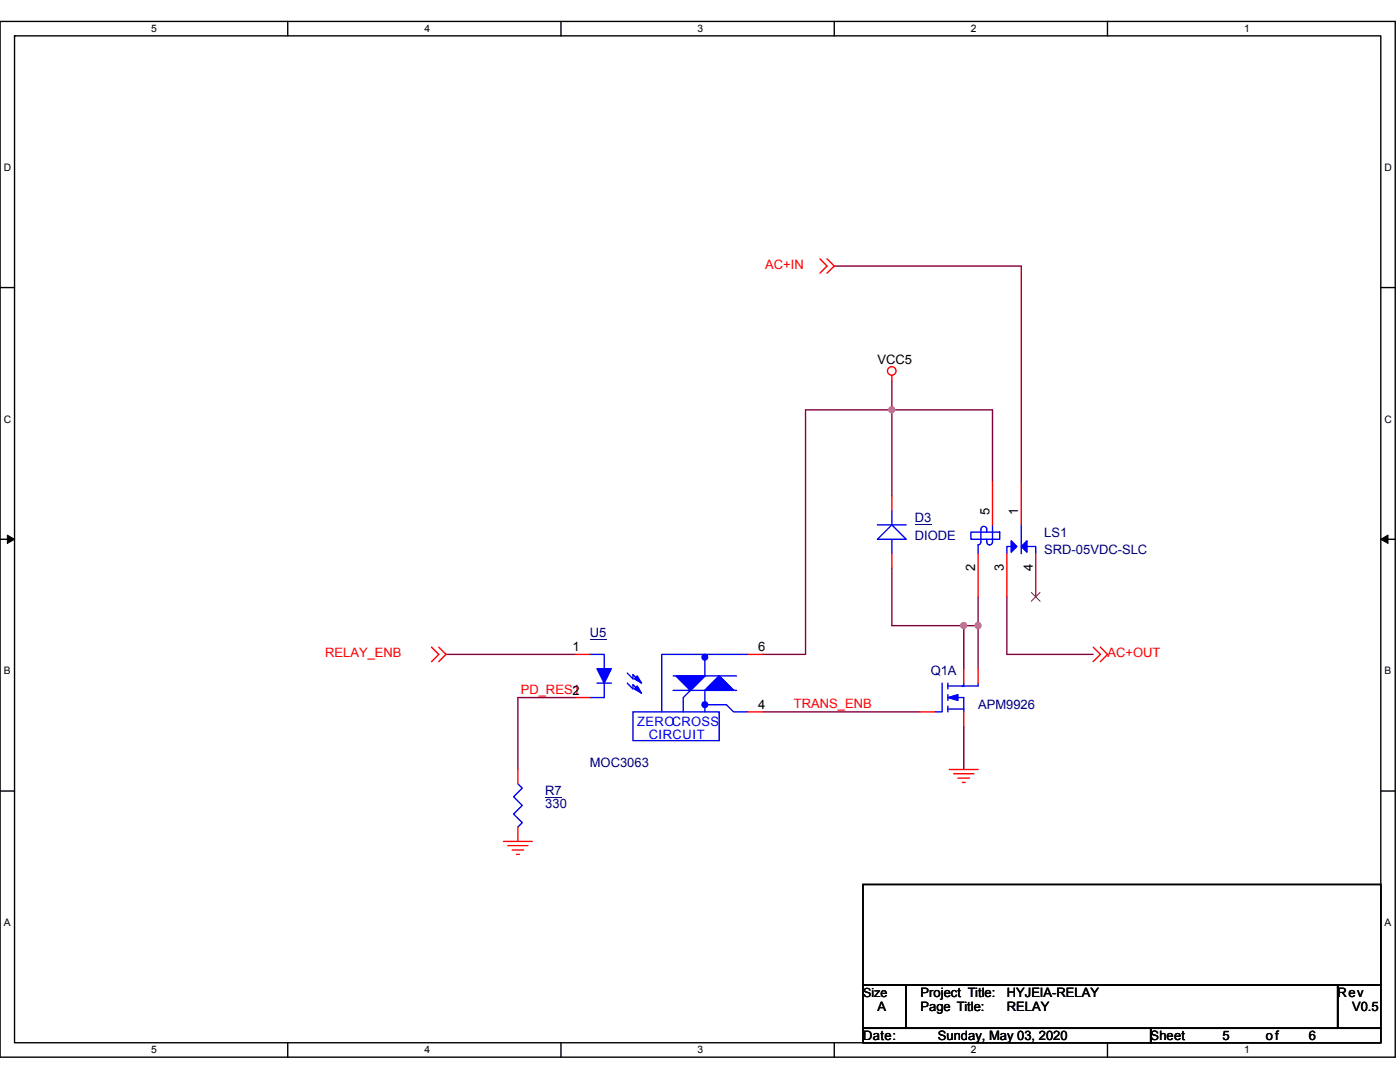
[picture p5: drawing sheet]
<svg xmlns="http://www.w3.org/2000/svg" width="279mm" height="216mm" viewBox="0 0 279 216" stroke-linecap="round" stroke-linejoin="round" font-family="sans-serif">
<path d="M0 4.3h278.4v206.6h-278.4zM2.9 7.2h272.7v200.9h-272.7z" fill="none" stroke="#000" stroke-width=".28"/>
<g fill="#fff">
<path d="M30.2 4.6h1.1v2.3h-1.1z"/>
<path d="M30.2 208.4h1.1v2.3h-1.1z"/>
</g>
<path d="M57.4 4.3v2.9M57.4 208.1v2.8" fill="none" stroke="#000" stroke-width=".28"/>
<g fill="#fff">
<path d="M84.7 4.6h1.1v2.3h-1.1z"/>
<path d="M84.7 208.4h1.1v2.3h-1.1z"/>
</g>
<path d="M112 4.3v2.9M112 208.1v2.8" fill="none" stroke="#000" stroke-width=".28"/>
<g fill="#fff">
<path d="M139.2 4.6h1.2v2.3h-1.2z"/>
<path d="M139.2 208.4h1.2v2.3h-1.2z"/>
</g>
<path d="M166.5 4.3v2.9M166.5 208.1v2.8" fill="none" stroke="#000" stroke-width=".28"/>
<g fill="#fff">
<path d="M193.8 4.6h1.1v2.3h-1.1z"/>
<path d="M193.8 208.4h1.1v2.3h-1.1z"/>
</g>
<path d="M221 4.3v2.9M221 208.1v2.8" fill="none" stroke="#000" stroke-width=".28"/>
<g fill="#fff">
<path d="M248.3 4.6h1.1v2.3h-1.1z"/>
<path d="M248.3 208.4h1.1v2.3h-1.1z"/>
<path d="M.7 32.3h1.5v2.2h-1.5z"/>
<path d="M276.3 32.3h1.5v2.2h-1.5z"/>
<path d="M.7 82.5h1.5v2.3h-1.5z"/>
<path d="M276.3 82.5h1.5v2.3h-1.5z"/>
</g>
<path d="M0 57.4h2.9M275.6 57.4h2.8" fill="none" stroke="#000" stroke-width=".28"/>
<g fill="#fff">
<path d="M.7 132.7h1.4v2.3h-1.4z"/>
<path d="M276.3 132.7h1.4v2.3h-1.4z"/>
</g>
<path d="M0 107.6h2.9M275.6 107.6h2.8" fill="none" stroke="#000" stroke-width=".28"/>
<path d="M1.5 106.8l1.4 .8-1.4 .8zM275.6 107.6l1.4-.8v1.6z" fill="#000" stroke="#000" stroke-width=".2"/>
<g fill="#fff">
<path d="M.7 182.9h1.4v2.3h-1.4z"/>
<path d="M276.3 182.9h1.4v2.3h-1.4z"/>
</g>
<path d="M0 157.8h2.9M275.6 157.8h2.8M172.2 176.5h103.4v20.1h-103.4zM172.2 196.6h8.6v8.6h-8.6zM180.8 196.6h86.2v8.6h-86.2zM267 196.6h8.6v8.6h-8.6zM172.2 205.2h57.4v2.9h-57.4zM229.6 205.2h46v2.9h-46z" fill="none" stroke="#000" stroke-width=".28"/>
<g fill="none" stroke="#800040" stroke-width=".28">
<path d="M166.5 53.1h37.3v43M178 76v5.8M178 81.8h20.1v14.3M178 81.8v17.2M178 81.8h-17.2v48.8h-8.7M178 113.3v11.5h14.3M195.2 119.1v5.7M200.9 119.1v11.5h17.3M89 130.6h25.8M114.8 139.2h-11.4v14.3M192.3 124.8h2.9M192.3 124.8v8.6"/>
<path d="M195.2 124.8v8.6M152.1 142h31.6M192.3 144.9v8.6"/>
</g>
<g fill="#f0f" stroke="#f0f" stroke-width=".28">
<circle cx="195.2" cy="124.8" r=".57"/>
<circle cx="192.3" cy="124.8" r=".57"/>
<circle cx="178" cy="81.8" r=".57"/>
</g>
<g fill="none" stroke="#f00" stroke-width=".28">
<path d="M163.6 51.6l1.5 1.5-1.5 1.4M165.1 51.6l1.4 1.5-1.4 1.4M178 74.9v1.1M178 99v2.9M198.1 96.1v8.6M203.8 96.1v8.6M178 110.5v2.8M195.2 110.5v8.6M200.9 110.5v8.6M206.7 110.5v8.6M86.1 129.1l1.5 1.5-1.5 1.4M87.6 129.1l1.4 1.5-1.4 1.4"/>
<path d="M114.8 130.6h2.9M114.8 139.2h2.9M149.3 130.6h2.8M192.3 133.4v2.9M195.2 133.4v2.9M218.2 129.1l1.4 1.5-1.4 1.4M219.6 129.1l1.4 1.5-1.4 1.4M103.4 153.5v2.9M149.3 142h2.8M183.7 142h2.9M189.5 153.5h5.7M190.3 154.4h4.1"/>
<path d="M191.2 155.3h2.3M192 156.1h.6M192.3 142v2.9M100.5 167.9h5.7M101.3 168.7h4.1M102.2 169.6h2.3M103.1 170.5h.6M103.4 165v2.9"/>
<circle cx="178" cy="74" r=".85"/>
</g>
<g fill="none" stroke="#00f" stroke-width=".28">
<path d="M175.1 104.7h5.7M178 107.6v2.9M178 101.9v2.8M178 104.7l2.8 2.9h-5.7zM193.8 106.2h5.7v1.4h-5.7zM195.2 108.8v1.7M195.7 108.2l-.2 .5h-.3M195.8 105.6a.57 .57 0 0 1 .5-.6 .57 .57 0 0 1 .6 .6M195.8 105.6v2.6M196.9 105.6v.6M198.1 104.7v3.5a.57 .57 0 0 1-.6 .5 .57 .57 0 0 1-.6-.5v-.6M201.8 109.1h-.9v1.4"/>
<path d="M203.8 104.7v5.8M205 109.1h1.7v1.4M117.7 130.6h2.9v2.8M119.1 136.3h2.9M120.6 136.3v2.9h-2.9M125.2 136.3l1.1 1.2v-.9l1.2 1.2M125.2 134.3l1.1 1.1v-.8l1.2 1.1M134.3 134.9h12.7M134.3 137.8h12.7M137.8 137.8l-1.4 1.4v2.8M140.7 130.6v4.3l-2.9 2.9-2.9-2.9M146.4 137.8l-2.9-2.9-2.8 2.9v2.8h4.3l1.4 1.4h2.9"/>
<path d="M149.3 130.6h-17.2v11.4M188 136.3v5.7h-1.4M189.2 138.6v1.2M189.2 136.3v1.2M189.5 139.2h2.8v2.8M192.3 136.3v.6h-3.1M195.2 136.3v.6h-3.2M103.4 156.4l.8 .9-1.7 1.7 1.7 1.7-1.7 1.7 1.7 1.7-.8 .9M126.3 142h17.2v5.8h-17.2zM140.7 140.6v1.4M189.2 140.9v1.1M189.2 141.5h3.1"/>
</g>
<g fill="#00f" stroke="#00f" stroke-width=".28">
<path d="M189.2 139.2l2-.6v1.2z" fill-rule="evenodd"/>
<path d="M119.1 133.4h2.9l-1.4 2.9z" fill-rule="evenodd"/>
<path d="M134.9 134.9h5.8l-2.9 2.9z" fill-rule="evenodd"/>
<path d="M143.5 134.9l2.9 2.9h-5.7z" fill-rule="evenodd"/>
<path d="M126.6 137.5l.6-.6 .8 1.4z" fill-rule="evenodd"/>
<path d="M126.6 135.4l.6-.5 .8 1.4z" fill-rule="evenodd"/>
<path d="M201.8 107.9l1.1 1.2-1.1 1.1z" fill-rule="evenodd"/>
<path d="M205 107.9v2.3l-1.2-1.1z" fill-rule="evenodd"/>
<circle cx="140.7" cy="140.6" r=".57"/>
<circle cx="140.7" cy="131.1" r=".57"/>
</g>
<path d="M182.6 104.6h3.3M117.7 127.5h3.3M108.8 159.1h3.3" fill="none" stroke="#000080" stroke-width=".2"/>
<path d="M205.8 118.2l1.8 1.8M207.6 118.2l-1.8 1.8" fill="none" stroke="#804000" stroke-width=".2"/>
<g font-size="2.6" fill="#f00">
<text x="152.7" y="53.7">AC+IN</text>
<text x="64.9" y="131.2">RELAY_ENB</text>
<text x="221" y="131.2">AC+OUT</text>
<text x="103.9" y="138.4">PD_RES1</text>
<text x="158.5" y="141.3">TRANS_ENB</text>
</g>
<g font-size="2.6">
<text x="175.1" y="72.6">VCC5</text>
<text x="197.5" y="102.7" transform="rotate(-90 197.5 102.7)">5</text>
<text x="203.2" y="102.7" transform="rotate(-90 203.2 102.7)">1</text>
<text x="194.6" y="113.9" transform="rotate(-90 194.6 113.9)">2</text>
<text x="200.3" y="113.9" transform="rotate(-90 200.3 113.9)">3</text>
<text x="206.1" y="113.9" transform="rotate(-90 206.1 113.9)">4</text>
<text x="114.3" y="130">1</text>
<text x="151.3" y="130">6</text>
<text x="114.3" y="138.6">2</text>
<text x="151.3" y="141.5">4</text>
<text x="175.1" y="201.8">A</text>
<text x="183.7" y="198.9">Project Title:</text>
<text x="183.7" y="201.8">Page Title:</text>
<text x="200.9" y="198.9">HYJEIA-RELAY</text>
<text x="200.9" y="201.8">RELAY</text>
<text x="267" y="198.9">Rev</text>
<text x="269.8" y="201.8">V0.5</text>
<text x="172.2" y="207.5">Date:</text>
<text x="187.2" y="207.5">Sunday, May 03, 2020</text>
<text x="229.6" y="207.5">Sheet</text>
<text x="244" y="207.5">5</text>
<text x="252.6" y="207.5">of</text>
<text x="261.2" y="207.5">6</text>
</g>
<g font-size="2.6" fill="#000080">
<text x="182.6" y="104.2">D3</text>
<text x="182.6" y="107.7">DIODE</text>
<text x="208.4" y="107.1">LS1</text>
<text x="208.4" y="110.5">SRD-05VDC-SLC</text>
<text x="117.7" y="127.2">U5</text>
<text x="185.7" y="134.6">Q1A</text>
<text x="195.2" y="141.5">APM9926</text>
<text x="117.7" y="153">MOC3063</text>
<text x="108.8" y="158.7">R7</text>
<text x="108.8" y="161.3">330</text>
</g>
<g font-size="2.6" fill="#00f">
<text x="127.2" y="144.9">ZEROCROSS</text>
<text x="129.5" y="147.5">CIRCUIT</text>
</g>
<text font-size="2.5" x="172.2" y="198.8">Size</text>
<g font-size="2">
<text x="30.2" y="6.4">5</text>
<text x="84.7" y="6.4">4</text>
<text x="139.2" y="6.4">3</text>
<text x="193.8" y="6.4">2</text>
<text x="248.3" y="6.4">1</text>
<text x=".7" y="34.1">D</text>
<text x="276.3" y="34.1">D</text>
<text x=".7" y="84.3">C</text>
<text x="276.3" y="84.3">C</text>
<text x=".7" y="134.6">B</text>
<text x="276.3" y="134.6">B</text>
<text x=".7" y="184.8">A</text>
<text x="276.3" y="184.8">A</text>
<text x="30.2" y="210.2">5</text>
<text x="84.7" y="210.2">4</text>
<text x="139.2" y="210.2">3</text>
<text x="193.8" y="210.2">2</text>
<text x="248.3" y="210.2">1</text>
</g>
</svg>
